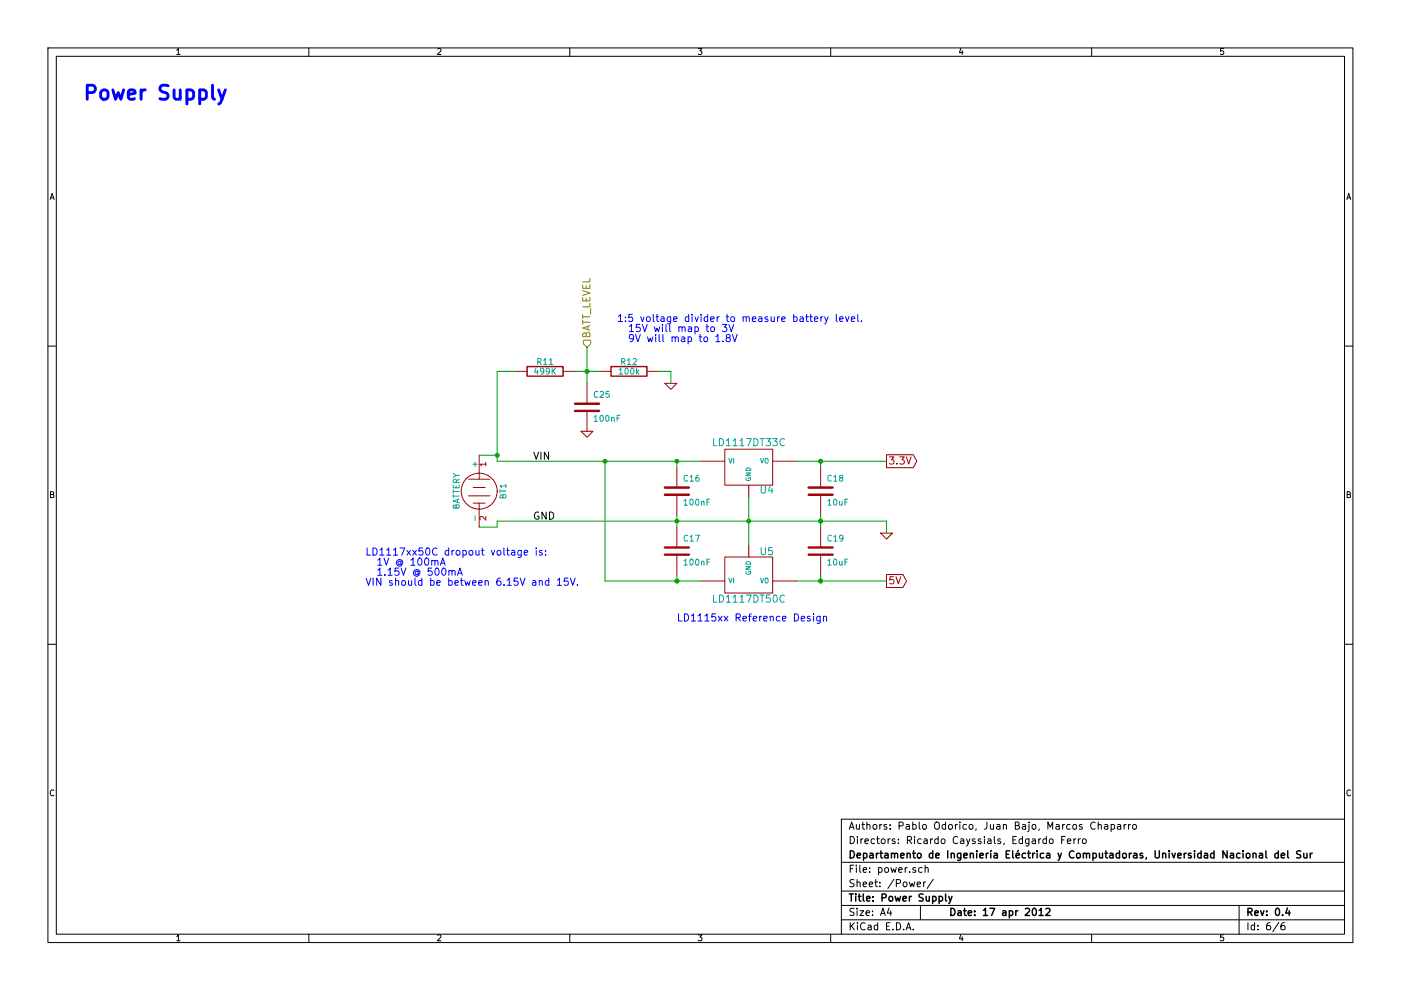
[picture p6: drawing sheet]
EESchema Schematic File Version 2  date Tue 17 Apr 2012 12:41:08 AM ART
LIBS:power
LIBS:device
LIBS:transistors
LIBS:conn
LIBS:linear
LIBS:regul
LIBS:74xx
LIBS:special
LIBS:analog_switches
LIBS:audio
LIBS:interface
LIBS:digital-audio
LIBS:opto
LIBS:BTM511
LIBS:SRF02
LIBS:W25Q80BV
LIBS:STM32F100RBT6B
LIBS:LD1117xx
EELAYER 25  0
EELAYER END
$Descr A4 11693 8268
encoding utf-8
Sheet 6 6
Title "Power Supply"
Date "17 apr 2012"
Rev "0.4"
Comp "Departamento de Ingeniería Eléctrica y Computadoras, Universidad Nacional del Sur"
Comment1 "Directors: Ricardo Cayssials, Edgardo Ferro"
Comment2 "Authors: Pablo Odorico, Juan Bajo, Marcos Chaparro"
Comment3 ""
Comment4 ""
$EndDescr
Text Label 4450 4350 0    60   ~ 0
GND
Text Label 4450 3850 0    60   ~ 0
VIN
$Comp
L GND #PWR026
U 1 1
P 7400 4450
F 0 "#PWR026" H 7400 4450 30  0001 C CNN
F 1 "GND" H 7400 4380 30  0001 C CNN
	1    7400 4450
	1    0    0    -1  
$EndComp
Text GLabel 7400 3850 2    60   Output ~ 0
3.3V
Text GLabel 7400 4850 2    60   Output ~ 0
5V
Text Notes 3050 4650 0    60   ~ 0
LD1117xx50C dropout voltage is:\n  1V @ 100mA\n  1.15V @ 500mA\nVIN should be between 6.15V and 15V.\n\n
Text Notes 5650 5200 0    60   ~ 0
LD1115xx Reference Design
Text Notes 700  850  0    118  ~ 24
Power Supply
$Comp
L C C16
U 1 1
P 5650 4100
F 0 "C16" H 5700 4200 50  0000 L CNN
F 1 "100nF" H 5700 4000 50  0000 L CNN
F 4 "C0603C104K4RACTU" H 5650 4100 60  0001 C CNN "mfg#"
	1    5650 4100
	1    0    0    -1  
$EndComp
$Comp
L C C17
U 1 1
P 5650 4600
F 0 "C17" H 5700 4700 50  0000 L CNN
F 1 "100nF" H 5700 4500 50  0000 L CNN
F 4 "C0603C104K4RACTU" H 5650 4600 60  0001 C CNN "mfg#"
	1    5650 4600
	1    0    0    -1  
$EndComp
$Comp
L C C18
U 1 1
P 6850 4100
F 0 "C18" H 6900 4200 50  0000 L CNN
F 1 "10uF" H 6900 4000 50  0000 L CNN
F 4 "JMK212BJ106KD-T" H 6850 4100 60  0001 C CNN "mfg#"
	1    6850 4100
	1    0    0    -1  
$EndComp
$Comp
L C C19
U 1 1
P 6850 4600
F 0 "C19" H 6900 4700 50  0000 L CNN
F 1 "10uF" H 6900 4500 50  0000 L CNN
F 4 "JMK212BJ106KD-T" H 6850 4600 60  0001 C CNN "mfg#"
	1    6850 4600
	1    0    0    -1  
$EndComp
$Comp
L LD1117 U4
U 1 1
P 6250 3900
F 0 "U4" H 6400 3704 60  0000 C CNN
F 1 "LD1117DT33C" H 6250 4100 60  0000 C CNN
F 4 "LD1117DT33CTR" H 6250 3900 60  0001 C CNN "mfg#"
	1    6250 3900
	1    0    0    -1  
$EndComp
$Comp
L LD1117 U5
U 1 1
P 6250 4800
F 0 "U5" H 6400 4604 60  0000 C CNN
F 1 "LD1117DT50C" H 6250 5000 60  0000 C CNN
F 4 "LD1117DT50CTR" H 6250 4800 60  0001 C CNN "mfg#"
	1    6250 4800
	1    0    0    1   
$EndComp
$Comp
L BATTERY BT1
U 1 1
P 4000 4100
F 0 "BT1" H 4000 4300 50  0000 C CNN
F 1 "BATTERY" H 4000 3910 50  0000 C CNN
F 3 "Keystone 1294" H 4000 4100 60  0001 C CNN
F 4 "534-1294" H 4000 4100 60  0001 C CNN "mfg#"
	1    4000 4100
	0    1    1    0   
$EndComp
$Comp
L R R11
U 1 1
P 4550 3100
F 0 "R11" V 4630 3100 50  0000 C CNN
F 1 "499K" V 4550 3100 50  0000 C CNN
F 4 "ERJ-3EKF4993V" H 4550 3100 60  0001 C CNN "mfg#"
	1    4550 3100
	0    -1   -1   0   
$EndComp
$Comp
L R R12
U 1 1
P 5250 3100
F 0 "R12" V 5330 3100 50  0000 C CNN
F 1 "100k" V 5250 3100 50  0000 C CNN
F 4 "ERJ-3EKF1003V" H 5250 3100 60  0001 C CNN "mfg#"
	1    5250 3100
	0    -1   -1   0   
$EndComp
$Comp
L GND #PWR027
U 1 1
P 5600 3200
F 0 "#PWR027" H 5600 3200 30  0001 C CNN
F 1 "GND" H 5600 3130 30  0001 C CNN
	1    5600 3200
	1    0    0    -1  
$EndComp
Text HLabel 4900 2900 1    60   Input ~ 0
BATT_LEVEL
$Comp
L C C25
U 1 1
P 4900 3400
F 0 "C25" H 4950 3500 50  0000 L CNN
F 1 "100nF" H 4950 3300 50  0000 L CNN
F 4 "C0603C104K4RACTU" H 4900 3400 60  0001 C CNN "mfg#"
	1    4900 3400
	1    0    0    -1  
$EndComp
$Comp
L GND #PWR028
U 1 1
P 4900 3600
F 0 "#PWR028" H 4900 3600 30  0001 C CNN
F 1 "GND" H 4900 3530 30  0001 C CNN
	1    4900 3600
	1    0    0    -1  
$EndComp
Wire Wire Line
	4150 3850 5850 3850
Wire Wire Line
	5050 4850 5850 4850
Wire Wire Line
	6250 4150 6250 4550
Connection ~ 6250 4350
Wire Wire Line
	4150 4350 7400 4350
Wire Wire Line
	5650 3900 5650 3850
Connection ~ 5650 3850
Connection ~ 5650 4350
Wire Wire Line
	5650 4850 5650 4800
Connection ~ 5650 4850
Connection ~ 5650 4850
Wire Wire Line
	6850 4300 6850 4400
Connection ~ 6850 4350
Connection ~ 6850 4350
Wire Wire Line
	6650 4850 7400 4850
Wire Wire Line
	6850 4850 6850 4800
Wire Wire Line
	6850 3900 6850 3850
Wire Wire Line
	6650 3850 7400 3850
Wire Wire Line
	7400 4350 7400 4450
Wire Wire Line
	5050 4850 5050 3850
Connection ~ 5050 3850
Connection ~ 6850 3850
Connection ~ 6850 3850
Connection ~ 6850 4850
Connection ~ 6850 4850
Wire Wire Line
	5650 4300 5650 4400
Wire Wire Line
	4150 3100 4150 3850
Wire Wire Line
	4150 3800 4000 3800
Wire Wire Line
	4150 4350 4150 4400
Wire Wire Line
	4150 4400 4000 4400
Wire Wire Line
	4150 3100 4300 3100
Connection ~ 4150 3800
Wire Wire Line
	5500 3100 5600 3100
Wire Wire Line
	5600 3100 5600 3200
Wire Wire Line
	4800 3100 5000 3100
Connection ~ 4900 3100
Connection ~ 4900 3100
Wire Wire Line
	4900 2900 4900 3200
Text Notes 5150 2700 0    60   ~ 0
1:5 voltage divider to measure battery level.\n  15V will map to 3V\n  9V will map to 1.8V
$EndSCHEMATC
